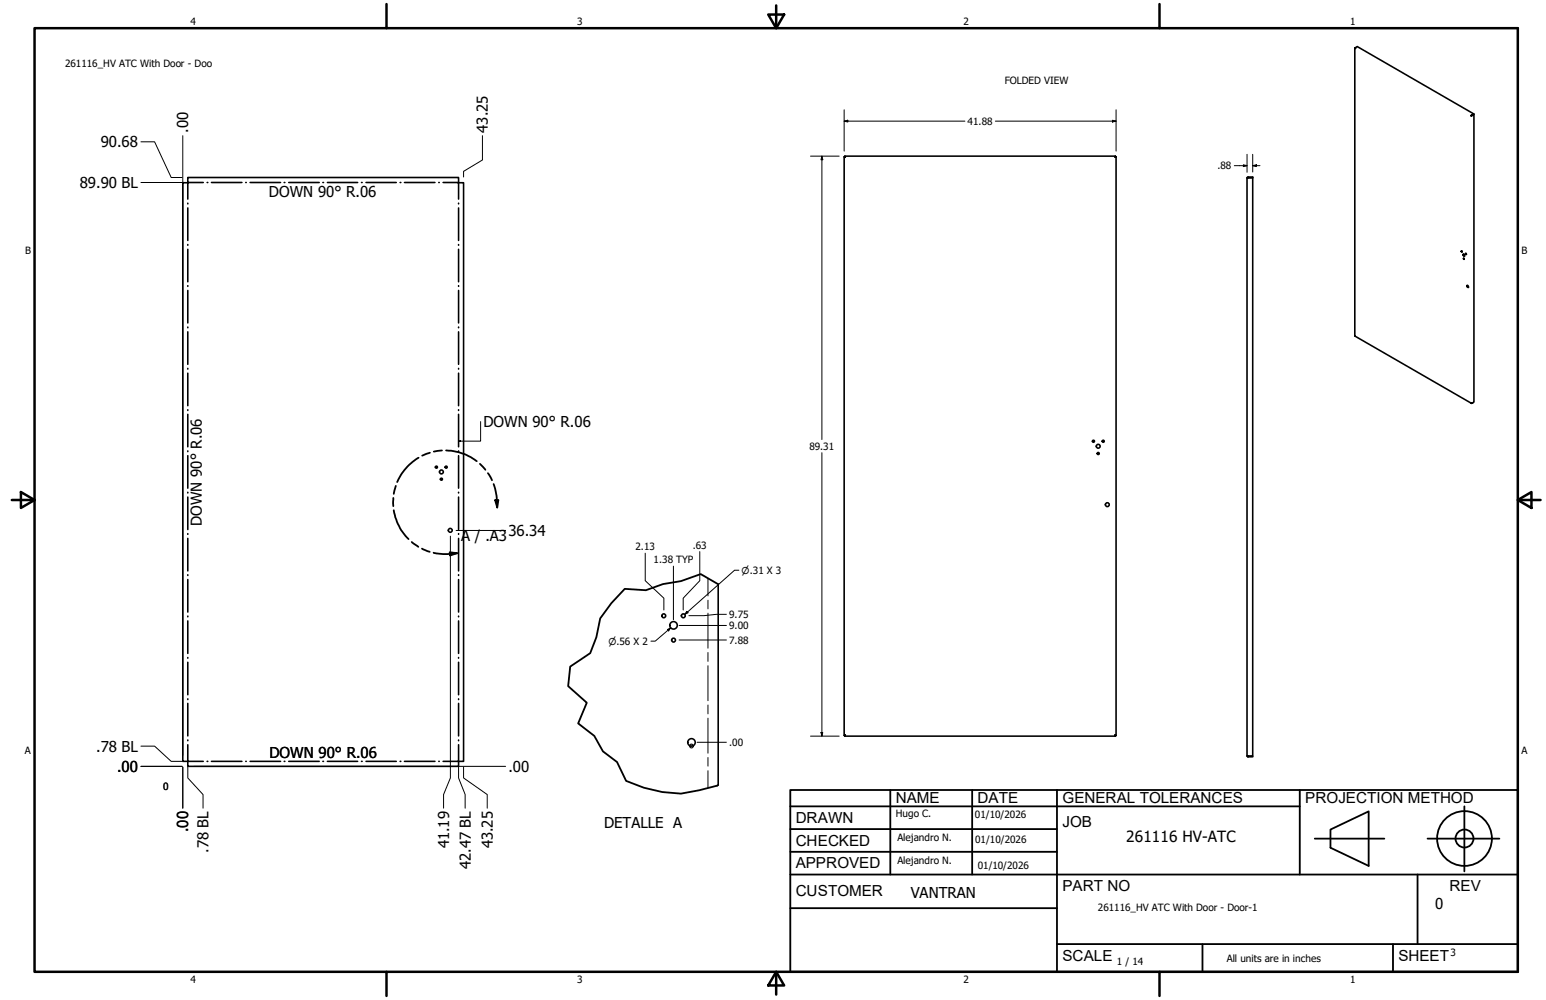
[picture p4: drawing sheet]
<svg xmlns="http://www.w3.org/2000/svg" width="432mm" height="279mm" viewBox="0 0 432 279" stroke-linecap="round" stroke-linejoin="round" font-family="sans-serif">
<!-- layer: GIGA_BendDown -->
<g fill="none" stroke="#000" stroke-width=".44">
<path d="M52.5 51.1v4.5M52.5 56.8v.2M52.5 58.1v9.1M52.5 51h4.3M57.8 51h.2M59.1 51h8.5M68.6 51h.2M69.8 51h8.6M79.4 51h.2M80.6 51h8.6M90.2 51h.2M91.4 51h8.5"/>
<path d="M101 51h.2M102.2 51h8.5M111.8 51h.2M113 51h8.5M122.6 51h.1M123.8 51h4.2M128.1 51.1v4.5M128.1 56.8v.2M128.1 58.1v9.1M52.5 68.3v.2M52.5 69.7v9M52.5 79.8v.2"/>
<path d="M128.1 68.3v.2M128.1 69.7v9M128.1 79.8v.2M52.5 81.2v9M52.5 91.4v.2M52.5 92.7v9.1M128.1 81.2v9M128.1 91.4v.2M128.1 92.7v9.1M52.5 102.9v.2M52.5 104.3v9M52.5 114.5v.2"/>
<path d="M52.5 115.8v9M128.1 102.9v.2M128.1 104.3v9M128.1 114.5v.2M128.1 115.8v9M52.5 126v.2M52.5 127.3v9.1M52.5 137.5v.2M52.5 138.9v9.1M128.1 126v.2M128.1 127.3v9.1M128.1 137.5v.2"/>
<path d="M128.1 138.9v9.1M52.5 149.1v.2M52.5 150.4v9.1M128.1 149.1v.2M128.1 150.4v9.1M52.5 160.6v.2M52.5 161.9v9.1M52.5 172.1v.2M52.5 173.5v9.1M128.1 160.6v.2M128.1 161.9v9.1M128.1 172.1v.2"/>
<path d="M128.1 173.5v9.1M52.5 183.7v.2M52.5 185v9.1M52.5 195.3v.2M52.5 196.5v9.1M128.1 183.7v.2M128.1 185v9.1M128.1 195.3v.2M128.1 196.5v9.1M52.5 206.8v.1M52.5 208.1v4.6M52.5 212.7h4.3"/>
<path d="M57.8 212.7h.2M59.1 212.7h8.5M68.6 212.7h.2M69.8 212.7h8.6M79.4 212.7h.2M80.6 212.7h8.6M90.2 212.7h.2M91.4 212.7h8.5M101 212.7h.2M102.2 212.7h8.5M111.8 212.7h.2M113 212.7h8.5"/>
<path d="M122.6 212.7h.1M123.8 212.7h4.2M128.1 206.8v.1M128.1 208.1v4.6"/>
</g>
<!-- layer: Visible (ANSI) -->
<g fill="none" stroke="#000" stroke-width=".44">
<path d="M378.4 13.4l.1-.1v.3zM378.4 13.5v80.4l32.5 18.7M378.5 13.3l.6-.3 32.5 18.8-.6 .3M411 32.3h-.2M411 32.1l-.2 .2M411 32.3l.7-.4-.5 .4M411 32.1v.2M411.2 32.3h-.4M411.6 31.8l-.4 .5M411.7 31.9v80.4l-.5 .3M52.5 49.6h75.6l-.1 1.6 1.5-.1v161.6l-1.5-.1 .1 1.5h-75.6l.1-1.5-1.5 .1v-161.6l1.5 .1zM235.8 43.8l.3 .1-.1-.1"/>
<path d="M235.8 43.8h.2M235.8 43.8v161.7M236 43.6l.1 .3-.1-.1M236 43.6v.2M236 43.6h75.5M311.5 43.6v.3v-.1M311.5 43.8v.1l.2-.1M311.5 43.6v.2M311.5 43.8h.2M311.7 43.8v161.7M348.3 49.7v161.5M348.6 49.5v.2"/>
<path d="M348.6 49.5l-.3 .2M348.6 49.5h1.3v.2h-1.3M348.6 49.7h-.3M348.6 49.7h1.3v161.6h-1.3v.2M408.2 70.1l.2 .3M408.7 71.1v-.1a.27 .27 0 0 1 .4 .2 .27 .27 0 0 1-.4 .3zM408.7 71v.3l.4 .2M408.8 72.1l.1 .3M409.3 70.8l.2 .3zM409.4 70.8l.2 .3M409.7 79.8a.26 .26 0 0 1 .4 .1 .26 .26 0 0 1-.1 .4zM409.8 79.8v.3l.3 .2"/>
<path d="M410.8 112.6h.4zM200.6 163.2v56.1M235.8 205.5l.3-.1-.1 .1M235.8 205.5h.2M236 205.5l.1-.1-.1 .3M236 205.5v.2M236 205.7h75.5M311.5 205.5v-.1l.2 .1M311.5 205.5v-.1v.3M311.5 205.5v.2M311.5 205.5h.2M348.3 211.2l.3 .1"/>
<path d="M348.3 211.2l.3 .3M348.6 211.3h.1M348.6 211.3h1.3v.2h-1.3"/>
<circle cx="408.2" cy="70.3" r=".14"/>
<circle cx="408.9" cy="72.3" r=".12"/>
<circle cx="121.9" cy="130.5" r=".29"/>
<circle cx="123.3" cy="133.9" r=".29"/>
<circle cx="123.3" cy="131.9" r=".54"/>
<circle cx="124.6" cy="130.5" r=".29"/>
<circle cx="305.4" cy="123.3" r=".29"/>
<circle cx="306.7" cy="126.7" r=".29"/>
<circle cx="306.7" cy="124.7" r=".54"/>
<circle cx="308.1" cy="123.3" r=".29"/>
<circle cx="125.8" cy="148.2" r=".54"/>
<circle cx="309.3" cy="141" r=".54"/>
<circle cx="185.4" cy="172.1" r=".54"/>
<circle cx="188.1" cy="178.8" r=".54"/>
<circle cx="188.1" cy="174.7" r="1.05"/>
<circle cx="190.8" cy="172.1" r=".54"/>
<circle cx="193.1" cy="207.4" r="1.05"/>
</g>
<g fill="#000">
<circle cx="378.5" cy="13.4" r=".22"/>
<circle cx="411" cy="112.6" r=".22"/>
</g>
<!-- layer: Break Line (ANSI)-1 -->
<path d="M200.6 163.2l-4.9-2.8-5.5 2-5 .8-4.8 1.7-5.9-.4-3.7 4-3.2 4.3-1 5.3-1.8 4.4-5.5 3.7-.6 5.5 5.2 4.6-2.4 5.8 4.5 3.5 2.4 4.3 3.9 3 2.6 5.3 4.9 1.9 5.2 1.2 5.2 .4 5.1-.9 5.3-1.5" fill="none" stroke="#000" stroke-width=".51"/>
<!-- layer: Bend Centerline (ANSI)-1 -->
<path d="M197.7 161.6v4.9M197.7 167.7v2.4M197.7 171.3v9.8M197.7 182.3v2.5M197.7 186v9.8M197.7 197v2.5M197.7 200.7v9.7M197.7 211.6v2.5M197.7 215.3v4.9" fill="none" stroke="#000" stroke-width=".28"/>
<!-- layer: Contorno de detalle (ANSI) -->
<g fill="none" stroke="#000" stroke-width=".51">
<path d="M109.9 139.1v2.3M110.6 135.8l-.6 2.2M116.9 127.9a15 15 0 0 0-6 6.8M120.1 126.5l-2.2 .8M123.4 125.9l-2.2 .3M124.6 125.9a15 15 0 0 1 8.6 2.9M134 129.6l1.6 1.7M136.3 132.2l1.1 2M137.9 135.3l.8 3.2 .2 3.3M138.3 139.8l.9-.1-.3 2.1zM110 142.6a15.1 15.1 0 0 0 4.1 8M115 151.4l1.8 1.4"/>
<path d="M117.9 153.3l2.1 .9M121.1 154.4l2.7 .4 3.9-.2M125.6 154.3l2.1 .3-2 .6z"/>
</g>
<path d="M138.3 139.8l.9-.1-.3 2.1zM125.6 154.3l2.1 .3-2 .6z" fill="#000"/>
<!-- layer: Borde (ANSI) -->
<g fill="none" stroke="#000" stroke-width=".7">
<path d="M9.7 7.9h414.2v263.6h-414.2zM107.9 1.1v6.8M214.6 4.1h4.4l-2.2 3.8zM216.8 1.5v6.4M323.8 1.1v6.8M3.3 139.7h6.4M5.8 137.5l3.9 2.2-3.9 2.2zM423.9 139.7l3.8-2.2v4.4zM423.9 139.7h6.4M107.9 271.5v6.8M216.8 271.5l2.2 3.8h-4.4zM216.8 271.5v6.4"/>
<path d="M323.8 271.5v6.8"/>
</g>
<!-- layer: Title (ANSI)-1 -->
<g fill="none" stroke="#000" stroke-width=".51">
<path d="M220.7 220.7h203.2v50.8h-203.2zM220.7 225.3h142.3M220.7 231.6h74.5M220.7 238h74.5M248.7 220.7v23.6M271.5 220.7v23.6M295.2 220.7v50.8M363 220.7v23.6M367.2 234.3h19.5M371.6 231.8l10.7-5.1v15.2l-10.7-5zM398.7 234.3h20.1M409 225.3v18.2"/>
<path d="M220.7 244.3h203.2M220.7 253.7h74.5M395.9 244.3v19.5M295.2 263.8h128.7M335.9 263.8v7.7M389.1 263.8v7.7"/>
<circle cx="409" cy="234.3" r="7.7"/>
<circle cx="409" cy="234.3" r="2.51"/>
</g>
<path d="M134.2 117.8v5.5h-6.1M128.1 123.3l.5-.2v.3z" fill="none" stroke="#000" stroke-width=".28"/>
<path d="M128.1 123.3l.5-.2v.3z" fill="#000"/>
<!-- layer: Cota (ANSI) -->
<g fill="none" stroke="#000" stroke-width=".28">
<path d="M39.4 39.6h3.8l4.6 10h3.1M51.1 37.9v173.2M134.7 37.9v6.8l-5.2 3.2v1.6M235.8 33.8l1-.2v.5zM235.8 33.8h33.7M235.8 30.7v11.5M278 33.8h33.7M310.7 33.6l1 .2-1 .3zM311.7 30.7v11.5M39.4 51h11.5M226.4 43.6h8M229.6 43.6l.2 1h-.5z"/>
<path d="M229.6 43.6v79.2M344.7 46.3h3.6M347.3 46l1 .3-1 .2zM348.3 43.1v5M349.9 46.3l1-.3v.5zM349.9 46.3h2M349.9 43.1v5M229.6 126.5v79.2M125.8 149.8v67.6l-1.9 4.6v3.8M127.4 148.2h13.8M180.2 154.6v7.6l5.2 4.9v3.3M188.1 158.2v15"/>
<path d="M195.5 154.1v8.1l-4.7 4.9v3.3M206.4 159.3h-1.2l-13.9 12.3M186.4 175.9l.9-.5-.5 .9zM187.3 175.4l-4.3 3.7h-1.2M189.7 178.8h13.2M189.7 174.8h13.2M191.8 170.8l.4 .4-.9 .4zM202.9 171.6h-2.7l-3.6 .4h-4.2M39.4 214.1h11.5M39.4 208.5h3.8l4.6 4.2h3.1M51.1 214.3v11.5M52.5 214.2v3.2l4.2 4.6v3.8"/>
<path d="M54.1 214.1h87.1M128.1 214.2v3.2l1.8 4.6v3.8M129.5 214.3v3.1l6.6 4.6v3.8M194.7 207.4h8.2M226.4 205.7h8M229.3 204.7h.5l-.2 1z"/>
<circle cx="193.1" cy="208.4" r=".54"/>
</g>
<g fill="#000">
<path d="M235.8 33.8l1-.2v.5zM310.7 33.6l1 .2-1 .3zM229.6 43.6l.2 1h-.5zM347.3 46l1 .3-1 .2zM349.9 46.3l1-.3v.5zM186.4 175.9l.9-.5-.5 .9zM191.8 170.8l.4 .4-.9 .4zM192.6 208.4l.5 .5-.4-.1zM193.1 207.9l.5 .5zM229.3 204.7h.5l-.2 1z"/>
<path d="M192.6 208.4h1l-.5-.5v1z" fill-rule="evenodd"/>
</g>
<g font-size="4.3">
<text x="250.2" y="224.2">NAME</text>
<text x="273" y="224.2">DATE</text>
<text x="296.7" y="224.3">GENERAL TOLERANCES</text>
<text x="364.6" y="224.3">PROJECTION METHOD</text>
<text x="222.2" y="229.9">DRAWN</text>
<text x="296.7" y="230.9">JOB</text>
<text x="222.2" y="236.3">CHECKED</text>
<text x="314.6" y="235.1">261116 HV-ATC</text>
<text x="222.2" y="242.6">APPROVED</text>
<text x="222.2" y="250.3">CUSTOMER</text>
<text x="296.7" y="249">PART NO</text>
<text x="404.8" y="248.9">REV</text>
<text x="296.7" y="268.4">SCALE</text>
<text x="390.6" y="268.4">SHEET</text>
</g>
<g font-size="4.2">
<text x="28.1" y="41.1">90.68</text>
<text x="52.6" y="37.1" transform="rotate(-90 52.6 37.1)">.00</text>
<text x="136.3" y="37.1" transform="rotate(-90 136.3 37.1)">43.25</text>
<text x="22.3" y="52.5">89.90 BL</text>
<text x="75.1" y="54.9">DOWN 90° R.06</text>
<text x="135.1" y="119.3">DOWN 90° R.06</text>
<text x="56.4" y="146.9" transform="rotate(-90 56.4 146.9)">DOWN 90° R.06</text>
<text x="142" y="149.7">36.34</text>
<text x="128.8" y="151.1">A / .A3</text>
<text x="26.9" y="210">.78 BL</text>
<text x="32.7" y="215.6">.00</text>
<text x="75.2" y="211.8">DOWN 90° R.06</text>
<text x="142" y="215.6">.00</text>
<text x="52.6" y="232.5" transform="rotate(-90 52.6 232.5)">.00</text>
<text x="168.7" y="231.3">DETALLE A</text>
<text x="58.2" y="238.3" transform="rotate(-90 58.2 238.3)">.78 BL</text>
<text x="125.4" y="237" transform="rotate(-90 125.4 237)">41.19</text>
<text x="137.6" y="237" transform="rotate(-90 137.6 237)">43.25</text>
<text x="131.5" y="242.9" transform="rotate(-90 131.5 242.9)">42.47 BL</text>
<text x="254.4" y="250.8">VANTRAN</text>
<text x="400.9" y="254">0</text>
</g>
<g font-size="2.8">
<text x="53.2" y="6.9">4</text>
<text x="161.2" y="6.9">3</text>
<text x="269.1" y="6.9">2</text>
<text x="377.1" y="6.9">1</text>
<text x="18.2" y="18.7">261116_HV ATC With Door - Doo</text>
<text x="280.6" y="23.4">FOLDED VIEW</text>
<text x="270.3" y="34.9">41.88</text>
<text x="340" y="47.3">.88</text>
<text x="7" y="70.9">B</text>
<text x="424.9" y="70.9">B</text>
<text x="226.1" y="125.7">89.31</text>
<text x="177.5" y="153.7">2.13</text>
<text x="193.5" y="153.3">.63</text>
<text x="182.6" y="157.4">1.38 TYP</text>
<text x="203.6" y="172.7">9.75</text>
<text x="203.6" y="179.8">7.88</text>
<text x="203.6" y="175.8">9.00</text>
<text x="203.6" y="208.4">.00</text>
<text x="6.9" y="210.6">A</text>
<text x="424.9" y="210.6">A</text>
<text x="45.5" y="220.7">0</text>
<text x="250.2" y="228.3">Hugo C.</text>
<text x="272.3" y="228.4">01/10/2026</text>
<text x="250.6" y="234.9">Alejandro N.</text>
<text x="272.4" y="235.6">01/10/2026</text>
<text x="250.6" y="241.5">Alejandro N.</text>
<text x="273.1" y="242.8">01/10/2026</text>
<text x="306.6" y="254.5">261116_HV ATC With Door - Door-1</text>
<text x="312" y="269.7">1 / 14</text>
<text x="342.6" y="268.7">All units are in inches</text>
<text x="405.1" y="267.1">3</text>
<text x="53.2" y="274.6">4</text>
<text x="161.2" y="274.6">3</text>
<text x="269.1" y="274.6">2</text>
<text x="377.1" y="274.6">1</text>
</g>
<g font-size="2.6">
<text x="207.1" y="160.3">⌀.31 X 3</text>
<text x="169.9" y="180.1">⌀.56 X 2</text>
</g>
</svg>
